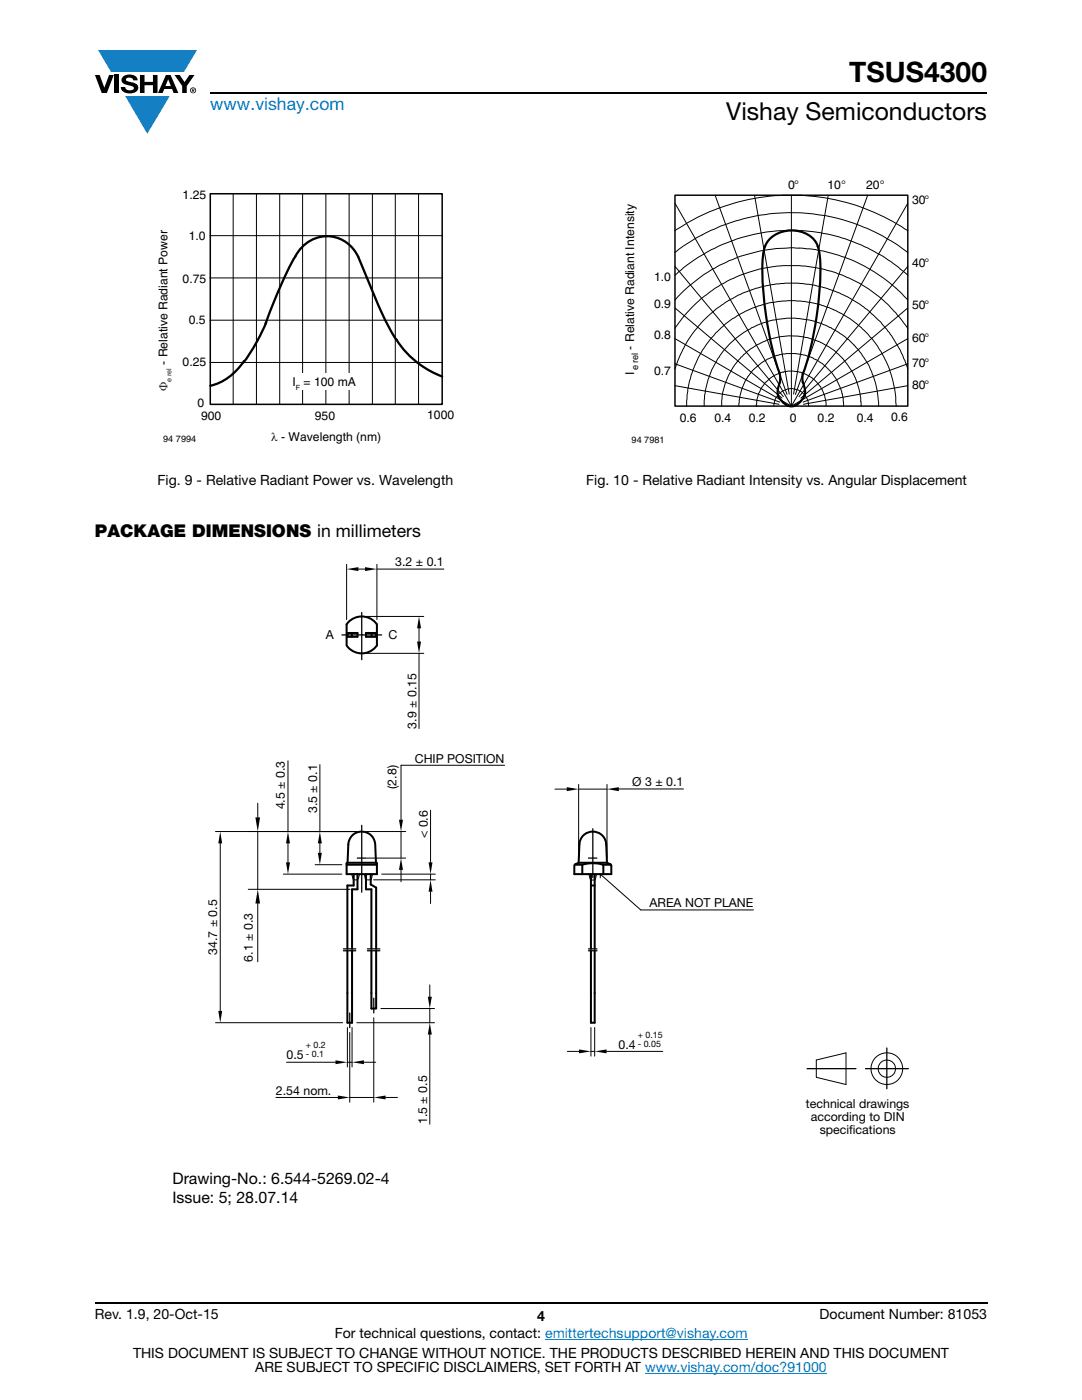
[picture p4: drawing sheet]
<svg xmlns="http://www.w3.org/2000/svg" width="216mm" height="279mm" viewBox="0 0 216 279" stroke-linecap="round" stroke-linejoin="round" font-family="sans-serif">
<g fill="#147fc3">
<path d="M19.6 10h19.7l-2.6 4.3h-1.1h-13.5z"/>
<path d="M25 19.2h8.9l-4.5 7.5z"/>
</g>
<g fill="#000">
<path d="M18.9 15h1l.9 2.5 1-2.5h.9l-1.4 3.6h-1zM22.9 15h.9v3.6h-.9zM24.6 15.3a2.1 2.1 0 0 1 2.8 .3l.1 .4h-.9a.79 .79 0 0 0-.7-.5 .79 .79 0 0 0-.8 .4l.3 .3 1 .2a1.08 1.08 0 0 1 1.2 1 1.08 1.08 0 0 1-1.1 1.2 1.73 1.73 0 0 1-2.4-1.2h.9a.96 .96 0 0 0 .8 .6 .96 .96 0 0 0 .9-.4 1.31 1.31 0 0 0-1.2-.6 1.03 1.03 0 0 1-1.1-.6 1.03 1.03 0 0 1 .2-1.1zM27.9 15h.9v1.3h1.7v-1.3h.9v3.6h-.9v-1.6h-1.7v1.6h-.9zM34.8 15h1.1l.9 1.4 1-1.4h1l-1.5 2.2v1.4h-.9v-1.4z"/>
<path d="M33.6 15.9l.5 1.3h-1.1zM33.1 15l-1.6 3.6h1l.3-.8h1.5l.3 .8h1l-1.6-3.6z"/>
<path d="M38.4 17.8h.2v.2h-.2zM38.3 17.7v.7h.1v-.3l.4 .3-.2-.3 .2-.2-.1-.2z"/>
<path d="M38.1 18a.46 .46 0 0 1 .9 0 .46 .46 0 0 1-.9 0zM37.9 18a.6 .6 0 0 0 1.2 0 .6 .6 0 0 0-1.2 0z"/>
</g>
<path d="M42 18.6h155M18.9 260h178.1" fill="none" stroke="#000" stroke-width=".36"/>
<path d="M108.8 267.3h40.3M128.7 274h36.3" fill="none" stroke="#007ec4" stroke-width=".2"/>
<path d="M31.3 37.7h59.3v51h-59.3z" fill="#fff"/>
<path d="M42 38.7h46.2v42h-46.2z" fill="none" stroke="#000" stroke-width=".3"/>
<g fill="none" stroke="#000" stroke-width=".2">
<path d="M46.5 38.7v42M51.2 38.7v42M55.8 38.7v42M60.4 38.7v42M65 38.7v42M69.7 38.7v42M74.3 38.7v42M78.9 38.7v42M83.5 38.7v42M41.9 55.5h46.3M41.9 47h46.3M41.9 72.3h46.3"/>
<path d="M41.9 63.9h46.3"/>
</g>
<path d="M48.7 72a11.4 11.4 0 0 1-6.7 5M53 64.6a86.8 86.8 0 0 1 6.4-14.2 6.8 6.8 0 0 1 12.1 .8l4.4 10.7a37.8 37.8 0 0 0 3.3 6M53.1 64.3l-2.2 4.5-2.3 3.6M79.1 67.8a18.5 18.5 0 0 0 9.1 7.3" fill="none" stroke="#000" stroke-width=".46"/>
<g fill="#fff">
<path d="M57.5 74.6h15.1v3.2h-15.1z"/>
<path d="M124.4 35.6h61.1v53.2h-61.1z"/>
</g>
<path d="M134.7 39h46.4v42h-46.4z" fill="none" stroke="#000" stroke-width=".29"/>
<g fill="none" stroke="#000" stroke-width=".2">
<path d="M142.7 39l14.3 39.7M150.6 39l6.9 39.6M157.9 39v42M165.3 39l-7 39.6M173.1 39l-14.4 39.7M134.7 46a42.2 42.2 0 0 1 21.5-7h3.7a41.7 41.7 0 0 1 21.2 7M134.7 54.9a34.2 34.2 0 0 1 9.5-6.1 34.4 34.4 0 0 1 16.6-2.7 34.4 34.4 0 0 1 20.3 8.8M134.7 40.6l23.2 40.4M134.7 53.2l21.6 26M134.7 59.9a31.2 31.2 0 0 1 46.4 0M134.7 50.4a37.8 37.8 0 0 1 14.1-6.9 37.9 37.9 0 0 1 10.7-1 38.3 38.3 0 0 1 21.6 7.9M181.1 40.6l-23.2 40.4"/>
<path d="M181.1 53.2l-21.7 26M134.7 65.5a27.8 27.8 0 0 1 21.5-12.5h3.4a27.7 27.7 0 0 1 9.8 2.5l2.2 1.1a28.3 28.3 0 0 1 9.5 8.9M134.7 67.6l23.2 13.4M134.7 72.6l20.9 7.6M134.7 77l20.7 3.7M134.7 61.5l21.3 17.9M181.1 67.6l-23.2 13.4M181.1 73.6l-1.4-3.6-1.8-2.9a24 24 0 0 0-6.3-6.4l-2.5-1.5a26.1 26.1 0 0 0-9.8-2.7h-2.6a26.1 26.1 0 0 0-9.4 2.4 24.4 24.4 0 0 0-12.1 13.3l-.5 1.4M181.1 61.5l-21.3 17.9M181.1 72.6l-20.9 7.6M181.1 77l-20.8 3.7M137 81a21.6 21.6 0 0 1 1.2-6.8l1.1-2.7 .7-1.3a21.6 21.6 0 0 1 7.8-7.6 23.1 23.1 0 0 1 6.5-2.2 17.9 17.9 0 0 1 6.5-.2 20 20 0 0 1 8.8 3.4l1.4 1.1a22.2 22.2 0 0 1 4 4.3 22.2 22.2 0 0 1 3.8 12"/>
<path d="M144 81a13.9 13.9 0 0 1 13.9-14 13.9 13.9 0 0 1 13.9 14M150.9 81h.1M154.4 81a3.5 3.5 0 0 1 5.6-2.8 3.7 3.7 0 0 1 1.4 2.8M164.8 81a7.1 7.1 0 0 0-2.4-5.3 7.7 7.7 0 0 0-4.1-1.6h-1a7.9 7.9 0 0 0-3.8 1.5l-.5 .6a7.3 7.3 0 0 0-2.1 4.8M168.3 81a10.6 10.6 0 0 0-6.5-9.7l-1.3-.4-1.6-.3h-2.2a10.5 10.5 0 0 0-9.3 10.4M175.3 81a17.6 17.6 0 0 0-4.9-12.1l-1.1-1.1a18.2 18.2 0 0 0-10.5-4.3h-1.8a17.7 17.7 0 0 0-15.7 12.2l-.7 3.2-.1 2.1"/>
</g>
<path d="M155.6 74.5a65.8 65.8 0 0 1-3.4-23.3 5.2 5.2 0 0 1 5.6-5.2 5.2 5.2 0 0 1 5.8 5.2 65.4 65.4 0 0 1-3.4 23.5M155.6 74.6v1.7M155.7 76.2l-.5 1.6 .1 1.2M160.2 74.6a4.4 4.4 0 0 0 .3 2.8l.2 .9-.2 .7M160.6 78.8a3.1 3.1 0 0 1-3.1 2.3 3.7 3.7 0 0 1-2.2-2" fill="none" stroke="#000" stroke-width=".44"/>
<path d="M34.4 111h147.1v129.7h-147.1z" fill="#fff"/>
<g fill="none" stroke="#000" stroke-width=".4">
<path d="M69.3 126.3h2v.8h-1.9zM69.5 124.2a3.7 3.7 0 0 1 5.7 .4v4.2a3.7 3.7 0 0 1-6 0v-4.2zM70.2 126.3v.8M73 126.3h2v.8h-2zM74.2 126.3v.8M69.2 172.3l5.8-.1 .2 .1v2.2h-6zM69.2 172.6h6M69.3 172.2l.2-3.7a2.69 2.69 0 0 1 2.7-2.5 2.69 2.69 0 0 1 2.7 2.5l.1 3.7M70.6 174.5v2.2h-1.3v12.7M71.3 174.5v3h-1.1v11.9M73 174.5v3h1.1v11.9M74 174.5v2l1.1 .6v12.3"/>
<path d="M114.7 172.6h1.5l2.3-.3 1.9 .3v1.9M115.5 172.2l-.9 .5v1.8h7.4l-.1-1.8-.8-.5M116.2 172.6v1.9M116.4 166.7a2.69 2.69 0 0 1 2.9-.6 2.69 2.69 0 0 1 1.7 2.4l.1 3.7h-5.6l.2-4.1 .2-.8zM117.9 174.5v14.9M117.9 176.7h.8M118.7 174.5v14.9M120.4 172.6h1.5M69.3 189.7v14.4h.9v-14.4M74.1 189.7v11.6h1v-11.6M117.9 189.7v14.4h.8v-14.4"/>
</g>
<g fill="none" stroke="#000" stroke-width=".25">
<path d="M68.2 126.7h4v5M72.2 122.2v4.5h4M71.3 171.3h1.7M72.2 164.7v13.4M117.4 171.3h1.7M118.3 165.4v9.8M68.5 189.4h2.5M68.5 189.7h2.5M73.3 189.4h2.5M73.3 189.7h2.5M74.6 199.2v3M117.4 189.4h1.7"/>
<path d="M117.4 189.7h1.7M69.8 202.2v2.9M161 213.3h9.8M172.7 213.3h8.6M177 209.1v8.2"/>
</g>
<g fill="none" stroke="#000" stroke-width=".2">
<path d="M69.2 112.6v11.1M71.5 113.6h1.3M75.2 112.6v11.1M75.2 113.6h13.4M73.1 130.4h11.5M73.1 123h11.5M83.6 125.4v2.6M83.6 130.4v15M57.5 151.8v14.2M63.8 152.6v13.4M80 152.7v10.9M80 152.7h20.7"/>
<path d="M110.7 157.5h2.4M115.5 156.6v14.7M115.5 157.5h5.6M121.1 156.6v14.7M123.5 157.5h12.9M43 166h28.2M43.9 168.3v33.4M49.5 177.5h20.3M51.4 166v11.5M51.4 179.7v12.2M51.4 160.3v2.8M56.5 174.5h11.7"/>
<path d="M57.5 168.3v3.8M62.9 172.6h5.3M63.8 168.3v1.9M70.1 174.5l.5 1.1M71.8 174.5l-.5 1.1h-.7M72.7 174.5l.3 1.1 1-.1M73.1 166h7.9M73.1 171.3h7.9M74.4 174.5l-.4 1.1M74.5 175.6h12.4M76.2 174.5h10.7M80 166v5.3"/>
<path d="M80 173.6v2.4M85.9 161.7v10.4M85.9 174.5v1.1M85.9 178v2.3M117.5 174.5l.2 .7a.72 .72 0 0 0 .9 .4l.2-.2 .3-.9M119.8 175.2v-.7l8.1 7.1h22.4M85.8 196.6v2.3M43 204.1h25.4M55.1 219h12.3M57.2 212h9.7M69.3 205.1v7.8M69.3 212h.9"/>
<path d="M69.8 206.1v13.9M69.8 219h4.8M70.2 205.1v7.8M71.2 204.1h15.5M72.6 212h2.4M74.6 203.1v16.9M76 201.3h10.7M76.9 219h2.4M85.8 201.3v2.8M85.8 206.5v17.9M113.2 209.8h2.3M117.9 205.1v5.7"/>
<path d="M117.9 209.8h.8M118.7 205.1v5.7M121 209.8h11.3M162.9 211.5l5.9-1.4v6.3l-5.9-1.4z"/>
<circle cx="177" cy="213.3" r="1.73"/>
<circle cx="177" cy="213.3" r="3.2"/>
</g>
<g fill="#000">
<path d="M69.2 113.6l2.3-.4v.8zM72.8 113.2l2.4 .4-2.4 .4zM83.6 123l.4 2.4h-.8zM83.2 128h.8l-.4 2.4zM113.1 157.1l2.4 .4-2.4 .4zM121.1 157.5l2.4-.4v.8zM43.9 166l.4 2.3h-.7zM51 163.1h.9l-.5 2.9zM57.1 172.1h.8l-.4 2.4zM57.5 166l.4 2.3h-.8zM63.4 170.2h.8l-.4 2.4zM63.8 166l.4 2.3h-.8z"/>
<path d="M80 171.3l.4 2.3h-.8zM79.6 163.6h.8l-.4 2.4zM85.9 175.6l.4 2.4h-.8zM85.5 172.1h.8l-.4 2.4zM51.4 177.5l.5 2.8h-.9zM85.4 198.9h.8l-.4 2.4zM43.6 201.8h.7l-.4 2.3zM66.9 211.6l2.4 .4-2.4 .4zM67.4 218.6l2.4 .4-2.4 .4zM70.2 212l2.4-.4v.8zM74.6 219l2.3-.4v.8zM85.8 204.1l.4 2.4h-.8z"/>
<path d="M115.5 209.4l2.4 .4-2.4 .4zM118.7 209.8l2.3-.4v.8z"/>
</g>
<text font-size="5.6" x="169.5" y="16.4">TSUS4300</text>
<text font-size="4.9" x="144.9" y="24">Vishay Semiconductors</text>
<text font-size="3.5" fill="#007ec4" x="42" y="21.9">www.vishay.com</text>
<text font-size="3.5" x="18.9" y="107.2">PACKAGE DIMENSIONS in millimeters</text>
<g font-size="3.2">
<text x="34.4" y="236.2">Drawing-No.: 6.544-5269.02-4</text>
<text x="34.4" y="240">I</text>
<text x="35.2" y="240">ssue: 5; 28.07.14</text>
</g>
<g font-size="2.8">
<text x="31.4" y="96.8">Fig. 9 - Relative Radiant Power vs. Wavelength</text>
<text x="116.9" y="96.8">Fig. 10 - Relative Radiant Intensity vs. Angular Displacement</text>
<text x="18.9" y="263.3">Rev. 1.9, 20-Oct-15</text>
<text x="107.2" y="263.6">4</text>
<text x="163.6" y="263.3">Document Number: 81053</text>
<text x="66.8" y="267.1">For technical questions, contact: emittertechsupport@vishay.com</text>
<text x="26.5" y="271">THIS DOCUMENT IS SUBJECT TO CHANGE WITHOUT NOTICE. THE PRODUCTS DESCRIBED HEREIN AND THIS DOCUMENT</text>
<text x="50.9" y="273.8">ARE SUBJECT TO SPECIFIC DISCLAIMERS, SET FORTH AT www.vishay.com/doc?91000</text>
</g>
<g font-size="2.5">
<text x="78.8" y="113">3.2 ± 0.1</text>
<text x="65" y="127.5">A</text>
<text x="77.5" y="127.5">C</text>
<text x="83.1" y="145.4" transform="rotate(-90 83.1 145.4)">3.9 ± 0.15</text>
<text x="82.8" y="152.2">CHIP POSITION</text>
<text x="56.8" y="161.5" transform="rotate(-90 56.8 161.5)">4.5 ± 0.3</text>
<text x="79.1" y="157.4" transform="rotate(-90 79.1 157.4)">(2.8)</text>
<text x="126.1" y="156.9">Ø 3 ± 0.1</text>
<text x="63.3" y="162.3" transform="rotate(-90 63.3 162.3)">3.5 ± 0.1</text>
<text x="85.4" y="167.3" transform="rotate(-90 85.4 167.3)">&lt; 0.6</text>
<text x="129.6" y="181.1">AREA NOT PLANE</text>
<text x="43.3" y="190.6" transform="rotate(-90 43.3 190.6)">34.7 ± 0.5</text>
<text x="50.5" y="191.9" transform="rotate(-90 50.5 191.9)">6.1 ± 0.3</text>
<text x="123.4" y="209.3">0.4</text>
<text x="57.2" y="211.4">0.5</text>
<text x="55.1" y="218.5">2.54 nom.</text>
<text x="160.8" y="221">technical drawings</text>
<text x="85.2" y="224.4" transform="rotate(-90 85.2 224.4)">1.5 ± 0.5</text>
<text x="161.8" y="223.7">according to DIN</text>
<text x="163.6" y="226.3">specif</text>
<text x="169.5" y="226.3">ications</text>
</g>
<g font-size="2.4">
<text x="36.4" y="39.8">1.25</text>
<text x="157.3" y="37.8">0°</text>
<text x="165.1" y="37.8">10°</text>
<text x="172.8" y="37.8">20°</text>
<text x="182" y="40.8">30°</text>
<text x="37.7" y="47.9">1.0</text>
<text x="182" y="53.2">40°</text>
<text x="36.4" y="56.5">0.75</text>
<text x="130.5" y="56.1">1.0</text>
<text x="37.7" y="64.6">0.5</text>
<text x="130.5" y="61.5">0.9</text>
<text x="182" y="61.7">50°</text>
<text x="126.5" y="69.8" transform="rotate(-90 126.5 69.8)">- Relative Radiant Intensity</text>
<text x="130.5" y="67.6">0.8</text>
<text x="182" y="68.2">60°</text>
<text x="33.4" y="72.8" transform="rotate(-90 33.4 72.8)">- Relative Radiant Power</text>
<text x="36.4" y="73">0.25</text>
<text x="58.4" y="77">I</text>
<text x="60.6" y="77">= 100 mA</text>
<text x="126.5" y="74.9" transform="rotate(-90 126.5 74.9)">I</text>
<text x="130.5" y="74.9">0.7</text>
<text x="182" y="73.3">70°</text>
<text x="182" y="77.6">80°</text>
<text x="39.4" y="81.2">0</text>
<text x="40.1" y="83.9">900</text>
<text x="62.8" y="83.9">950</text>
<text x="85.2" y="83.7">1000</text>
<text x="54.1" y="88">λ - Wavelength (nm)</text>
<text x="135.6" y="84.3">0.6</text>
<text x="142.5" y="84.3">0.4</text>
<text x="149.4" y="84.3">0.2</text>
<text x="157.6" y="84.3">0</text>
<text x="163.2" y="84.3">0.2</text>
<text x="170.9" y="84.3">0.4</text>
<text x="177.8" y="84">0.6</text>
</g>
<text font-size="2.4" fill="#231f20" x="33.4" y="78.1" transform="rotate(-90 33.4 78.1)">Φ</text>
<g font-size="1.8">
<text x="127.3" y="73.9" transform="rotate(-90 127.3 73.9)">e rel</text>
<text x="32.6" y="88.3">94 7994</text>
<text x="126" y="88.4">94 7981</text>
<text x="61" y="209.2">+ 0.2</text>
<text x="127.3" y="207.1">+ 0.15</text>
<text x="127.3" y="208.9">- 0.05</text>
<text x="61" y="211">- 0.1</text>
</g>
<text font-size="1.4" fill="#231f20" x="34.2" y="76.2" transform="rotate(-90 34.2 76.2)">e rel</text>
<text font-size="1.4" x="59.1" y="77.8">F</text>
</svg>
